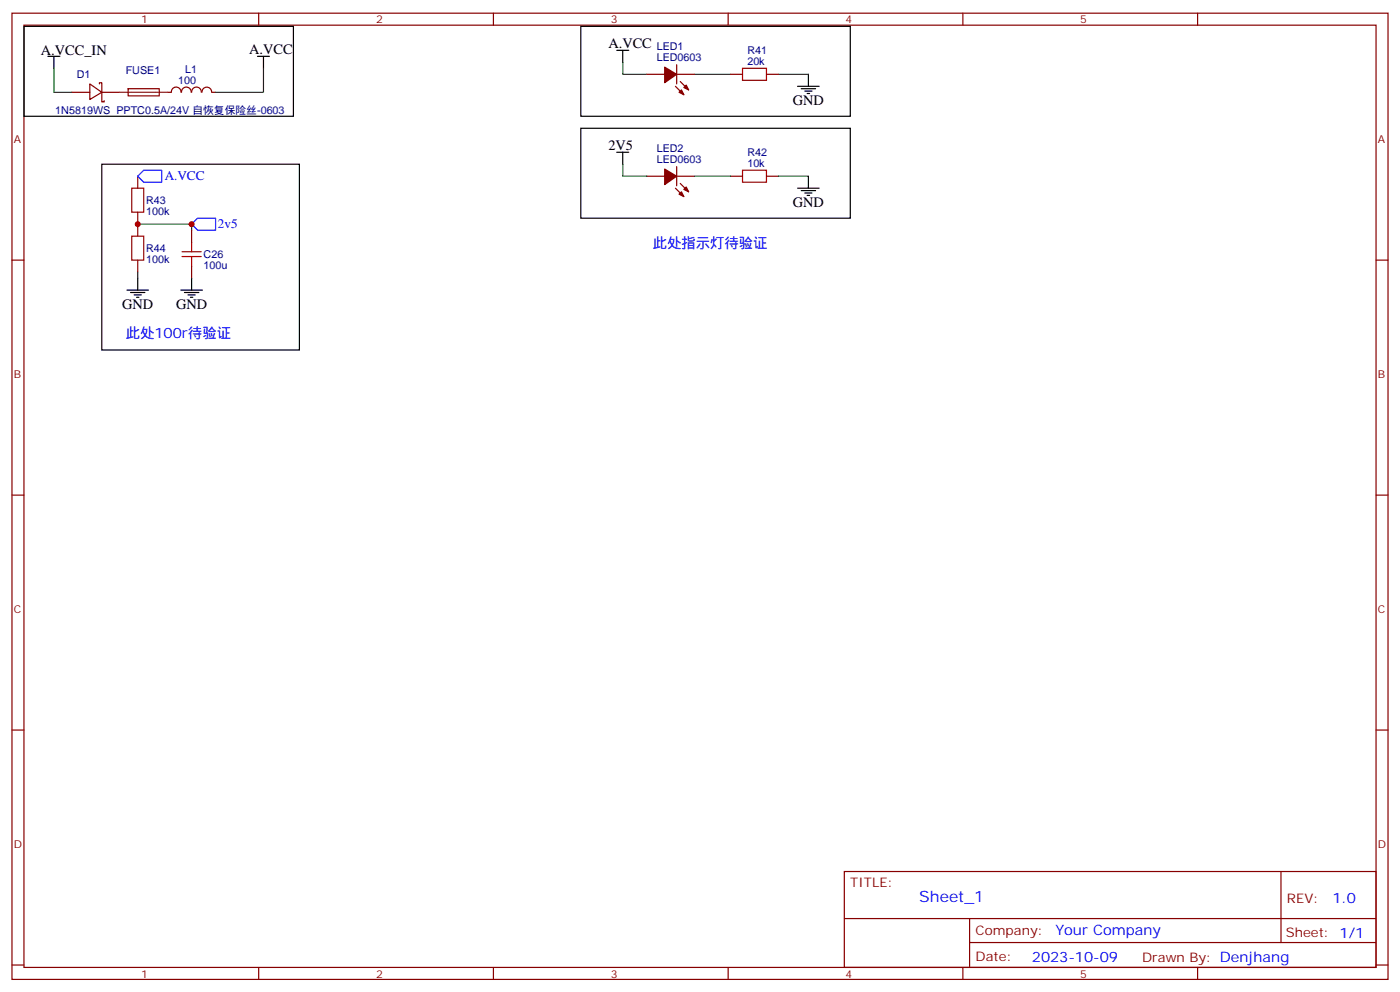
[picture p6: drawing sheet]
<svg xmlns="http://www.w3.org/2000/svg" width="412mm" height="292mm" viewBox="0 0 412 292" stroke-linecap="round" stroke-linejoin="round" font-family="sans-serif">
<g fill="none" stroke="#870000" stroke-width=".35">
<path d="M3.5 3.9h405.4v284.3h-405.4zM7.1 7.4h398.2v277.3h-398.2zM76.2 3.9v3.5M145.3 3.9v3.5M199.3 19.1v5.6M214.5 3.9v3.5M283.6 3.9v3.5M352.8 3.9v3.5M21.2 27.2h5.3M26.5 24.7l3.5 2.5-3.5 2.1zM29.3 24.7v-.4h.7v2.9M30 27.2v2.8h.7v-.4"/>
<path d="M30 27.2h5.3M37.8 26.1h9.1v2.1h-9.1zM49.4 27.2h1M50.5 27.1a1.41 1.41 0 0 1 1.4-1.5 1.41 1.41 0 0 1 1.4 1.5M53.5 27.1a1.41 1.41 0 0 1 1.4-1.5 1.41 1.41 0 0 1 1.4 1.5M56.5 27.1a1.41 1.41 0 0 1 1.4-1.5 1.41 1.41 0 0 1 1.4 1.5M59.5 27.1a1.41 1.41 0 0 1 1.4-1.5 1.41 1.41 0 0 1 1.4 1.5M62.4 27.2h1.1M190.5 21.9h5.3M199 25.4l2.4 2.5M199.3 21.9h5.3M200.4 24l2.4 2.5"/>
<path d="M215.2 21.9h3.5M225.8 21.9h3.5M40.6 51.9v3.5M190.5 51.9h5.3M199 55.4l2.4 2.5M199.3 49v5.7M199.3 51.9h5.3M200.4 54l2.4 2.4M215.2 51.9h3.5M225.8 51.9h3.5M3.5 76.6h3.6M40.6 62.4v7.1"/>
<path d="M40.6 76.6v3.5M56.4 67.7v3.6M56.4 78.3v3.5M405.3 76.6h3.6M3.5 145.7h3.6M405.3 145.7h3.6M3.5 214.8h3.6M405.3 214.8h3.6M248.7 256.5h156.6v28.2h-156.6zM377.3 256.5v20.9M248.7 270.3h156.5M285.6 277.4h119.6"/>
<path d="M285.6 270.3v14.1M3.5 284h3.6M76.2 284.7v3.5M145.3 284.7v3.5M214.5 284.7v3.5M283.6 284.7v3.5M352.8 284.7v3.5M405.3 284h3.6"/>
</g>
<g fill="none" stroke="#000" stroke-width=".35">
<path d="M7.1 7.8h79.3v26.4h-79.3zM14.1 16.6h3.5M15.9 16.6v3.5M75.8 16.6h3.6M77.6 16.6v3.5M171.1 7.8h79.4v26.4h-79.4zM181.7 14.8h3.5M183.4 14.8v3.5M171.1 37.7h79.4v26.5h-79.4zM234.9 25.4h6.4M236 26.1h4.2M237.1 26.8h2.1"/>
<path d="M237.8 27.5h.7M238.1 21.9v3.5M30 48.3h58.2v54.7h-58.2zM181.7 44.8h3.5M183.4 44.8v3.5M234.9 55.4h6.4M236 56.1h4.2M237.1 56.8h2.1M237.8 57.5h.7M238.1 51.9v3.5M37.4 85.4h6.3M38.5 86.1h4.2"/>
<path d="M39.5 86.8h2.1M40.2 87.5h.7M40.6 81.8v3.6M53.3 85.4h6.3M54.3 86.1h4.3M55.4 86.8h2.1M56.1 87.5h.7M56.4 81.8v3.6"/>
</g>
<path d="M183.4 18.3v3.6h7.1M15.9 20.1v7.1h5.3M77.6 20.1v7.1h-14.1M204.6 21.9h10.6M229.3 21.9h8.8M183.4 48.3v3.6h7.1M204.6 51.9h10.6M229.3 51.9h8.8M40.6 66h15.8v1.7M40.6 80.1v1.7" fill="none" stroke="#008700" stroke-width=".35"/>
<path d="M35.3 27.2h14.1" fill="none" stroke="#8c2424" stroke-width=".35"/>
<path d="M218.7 20.1h7.1v3.5h-7.1zM38.8 55.4h3.5v7h-3.5zM218.7 50.1h7.1v3.5h-7.1zM38.8 69.5h3.5v7.1h-3.5zM53.6 75.5h5.7M53.6 74.1h5.7M56.4 71.3v2.8M56.4 75.5v2.8" fill="none" stroke="#a10000" stroke-width=".35"/>
<g fill="#870000" stroke="#870000" stroke-width=".35">
<path d="M195.8 19.8l3.5 2.1-3.5 2.4z"/>
<path d="M200.7 26.5l.7 1.4-1.4-.7z"/>
<path d="M202.1 25l.7 1.5-1.4-.7z"/>
<path d="M195.8 49.7l3.5 2.2-3.5 2.4z"/>
<path d="M200 57.2l.7-.8 .7 1.5z"/>
<path d="M201.4 55.7l.7-.7 .7 1.4z"/>
</g>
<path d="M40.6 51.9l1.7-1.8h5.3v3.5h-5.3zM58.2 64.2h5.3v3.5h-5.3l-1.8-1.7z" fill="none" stroke="#00f" stroke-width=".35"/>
<g fill="#c00">
<circle cx="40.6" cy="66" r=".88"/>
<circle cx="56.4" cy="66" r=".88"/>
</g>
<text font-size="4.6" fill="#00f" x="270.8" y="265.5">Sheet_1</text>
<g font-size="4.2">
<text x="12" y="16.2">A.VCC_IN</text>
<text x="73.4" y="15.9">A.VCC</text>
<text x="179.2" y="14.1">A.VCC</text>
<text x="233.5" y="31">GND</text>
<text x="179.2" y="44.1">2V5</text>
<text x="233.5" y="61">GND</text>
<text x="36" y="91">GND</text>
<text x="51.9" y="91">GND</text>
</g>
<g font-size="4.2" fill="#00f">
<text x="192.3" y="73">此处指示灯待验证</text>
<text x="37" y="99.5">此处100r待验证</text>
<text x="392.5" y="265.7">1.0</text>
<text x="310.9" y="275.3">Your Company</text>
<text x="304" y="283.1">2023-10-09</text>
</g>
<g font-size="3.9" fill="#00f">
<text x="48.5" y="53.1">A.VCC</text>
<text x="64.2" y="67.2">2v5</text>
</g>
<g font-size="3.9" fill="#800">
<text x="250.5" y="261.1">TITLE:</text>
<text x="379.1" y="265.7">REV:</text>
<text x="287.4" y="275.3">Company:</text>
<text x="378.7" y="275.9">Sheet: 1/1</text>
<text x="287.4" y="282.9">Date:</text>
<text x="336.4" y="283">Drawn By: Denjhang</text>
</g>
<g font-size="3.2" fill="#800">
<text x="41.6" y="6.9">1</text>
<text x="110.8" y="6.9">2</text>
<text x="179.9" y="6.9">3</text>
<text x="249.1" y="6.9">4</text>
<text x="318.2" y="6.9">5</text>
<text x="4.1" y="42">A</text>
<text x="405.9" y="42">A</text>
<text x="4.1" y="111.1">B</text>
<text x="405.9" y="111.1">B</text>
<text x="4.1" y="180.3">C</text>
<text x="405.9" y="180.3">C</text>
<text x="4.1" y="249.4">D</text>
<text x="405.9" y="249.4">D</text>
<text x="41.6" y="287.7">1</text>
<text x="110.8" y="287.7">2</text>
<text x="179.9" y="287.7">3</text>
<text x="249.1" y="287.7">4</text>
<text x="318.2" y="287.7">5</text>
</g>
<g font-size="3.2" fill="#000080">
<text x="193.4" y="18">LED0603</text>
<text x="193.4" y="14.8">LED1</text>
<text x="220.1" y="15.9">R41</text>
<text x="22.6" y="23">D1</text>
<text x="37" y="21.8">FUSE1</text>
<text x="54.6" y="21.6">L1</text>
<text x="220.1" y="19.1">20k</text>
<text x="52.5" y="24.8">100</text>
<text x="16.3" y="33.6">1N5819WS PPTC0.5A/24V 自恢复保险丝-0603</text>
<text x="193.4" y="48">LED0603</text>
<text x="193.4" y="44.8">LED2</text>
<text x="220.1" y="45.9">R42</text>
<text x="220.1" y="49">10k</text>
<text x="43" y="63.3">100k</text>
<text x="43" y="60">R43</text>
<text x="43" y="77.4">100k</text>
<text x="43" y="74.2">R44</text>
<text x="60" y="75.9">C26</text>
<text x="60" y="79.1">100u</text>
</g>
</svg>
